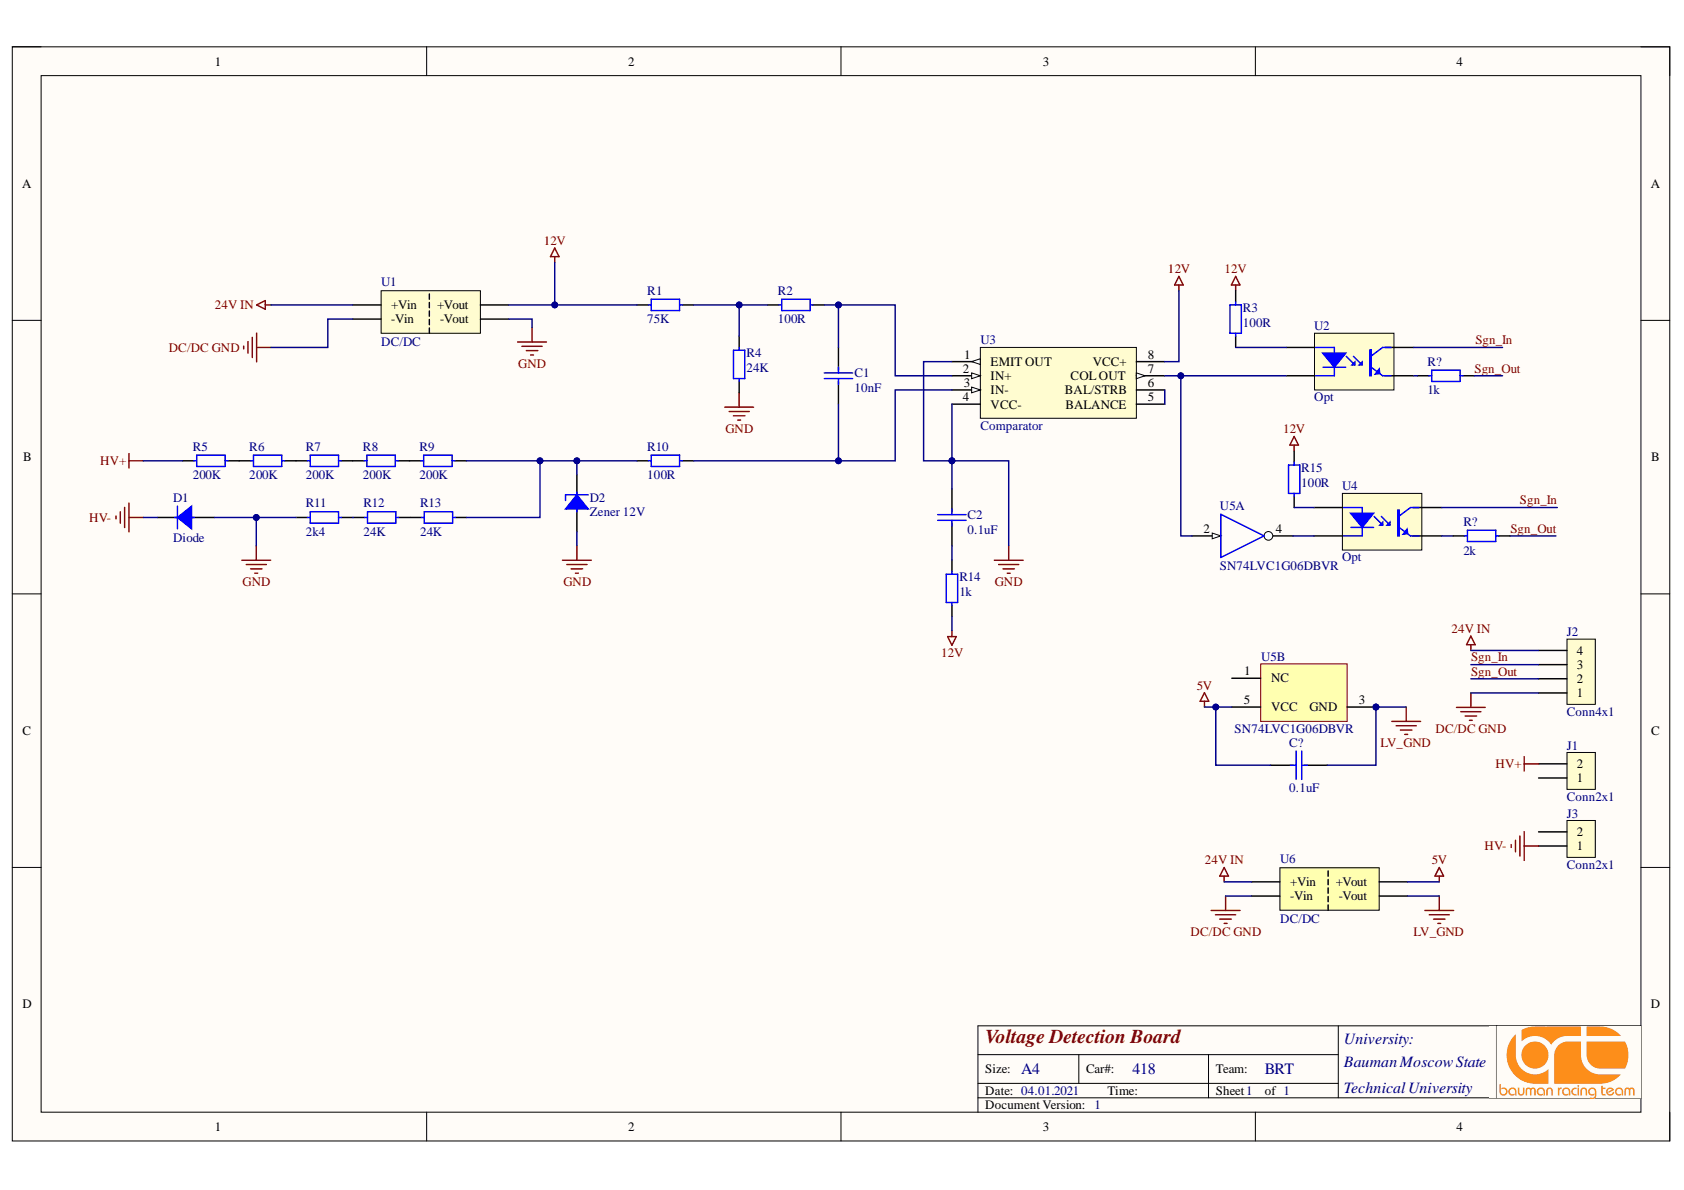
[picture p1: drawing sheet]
# Altium schematic sheet Voltage detect schematic.SchDoc
size A4; ENG_APP_DATE: --/--/--; DSN_APP_DATE: --/--/--; CHK_APP_DATE: --/--/--; Date: 04.01.2021; Organization: Altium Limited; Address1: L3, 12a Rodborough Rd; Address2: Frenchs Forest; Address3: NSW; Address4: Australia 2086; SheetNumber: 1; SheetTotal: 1; Название устройства: Voltage Detection Board; Version: 1

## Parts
(Parts that share a designator on the sheet are numbered #1, #2 ... from top to bottom, then left to right.)
C1  10nF  [0805 Capicator]
C2  0.1uF  [0805 Capicator]
C?  0.1uF  [0805 Capicator]
D1  Diode  [BY12]
D2  Zener 12V  [sod-323]
J1  Conn2x1  [MolexMicroFit 2x1]
J2  Conn4x1  [MolexMicroFit 4x1]
J3  Conn2x1  [MolexMicroFit 2x1]
R1  75K  [0805 Resistor]
R2  100R  [0805 Resistor]
R3  100R  [0805 Resistor]
R4  24K  [0805 Resistor]
R5  200K  [0805 Resistor]
R6  200K  [0805 Resistor]
R7  200K  [0805 Resistor]
R8  200K  [0805 Resistor]
R9  200K  [0805 Resistor]
R10  100R  [0805 Resistor]
R11  2k4  [0805 Resistor]
R12  24K  [0805 Resistor]
R13  24K  [0805 Resistor]
R14  1k  [0805 Resistor]
R15  100R  [0805 Resistor]
R?#1  1k  [0603 Resistor]
R?#2  2k  [0603 Resistor]
U1  DC/DC  [SIP7]
U2  Opt  [FAIR-MDIP-4_V]
U3  Comparator  [SO-8]
U4  Opt  [FAIR-MDIP-4_V]
U5  SN74LVC1G06DBVR  [DBV0005A_N]  (parts A,B of 2)
U6  DC/DC  [SIP7]

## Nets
5V: C?.1 U5.5(VCC) U6.6(+Vout)
12V: R1.1 R3.2 R14.1 R15.2 U1.6(+Vout) U3.8(VCC+)
24V IN: J2.4 U1.1(+Vin) U6.1(+Vin)
DC/DC GND: J2.1 U1.2(-Vin) U6.2(-Vin)
GND: C2.2 D1.1 D2.1 R4.1 R11.1 U1.4(-Vout) U3.1(EMIT_OUT) U3.4(VCC-)
HV+: J1.2 R5.1
HV-: D1.2 J3.1
LV_GND: C?.2 U5.3(GND) U6.4(-Vout)
Sgn_In: J2.3 U2.4(COLLECTOR) U4.4(COLLECTOR)
Sgn_Out: J2.2 R?#1.2 R?#2.2
NetC1_1: C1.1 R10.2 U3.3(IN-)
NetC1_2: C1.2 R2.2 U3.2(IN+)
NetC2_1: C2.1 R14.2
NetD2_2: D2.2 R9.2 R10.1 R13.2
NetR1_2: R1.2 R2.1 R4.2
NetR3_1: R3.1 U2.1(ANODE)
NetR5_2: R5.2 R6.1
NetR6_2: R6.2 R7.1
NetR7_2: R7.2 R8.1
NetR8_2: R8.2 R9.1
NetR11_2: R11.2 R12.2
NetR12_1: R12.1 R13.1
NetR15_1: R15.1 U4.1(ANODE)
NetR?#1_1: R?#1.1 U2.3(EMITTER)
NetR?#2_1: R?#2.1 U4.3(EMITTER)
NetU2_2: U2.2(CATHODE) U3.7(COL_OUT) U5.2(A)
NetU3_5: U3.5(BALANCE) U3.6(BAL/STRB)
NetU4_2: U4.2(CATHODE) U5.4(Y)

Not connected (* = marked no-connect by the designer): J1 1; J3 2; U5 1(NC)
